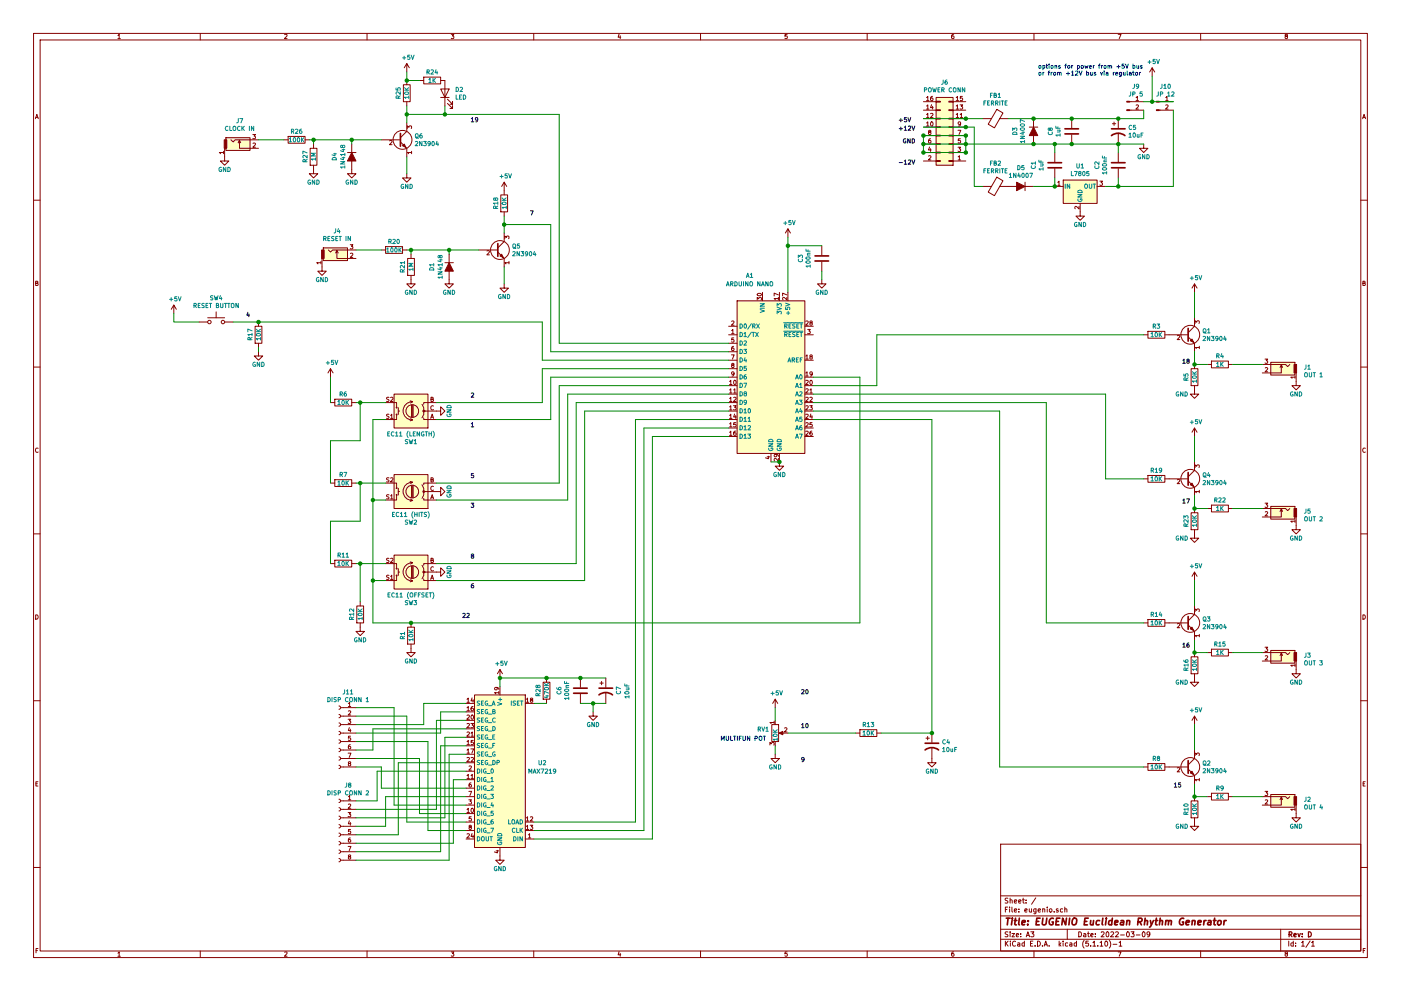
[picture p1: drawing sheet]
EESchema Schematic File Version 4
EELAYER 30 0
EELAYER END
$Descr A3 16535 11693
encoding utf-8
Sheet 1 1
Title "EUGENIO Euclidean Rhythm Generator"
Date "2022-03-09"
Rev "D"
Comp ""
Comment1 ""
Comment2 ""
Comment3 ""
Comment4 ""
$EndDescr
Connection ~ 11400 1700
Wire Wire Line
	11400 1600 11400 1700
Wire Wire Line
	11400 1700 11400 1800
Text Label 10600 1950 0    50   ~ 0
-12V
Text Label 10600 1550 0    50   ~ 0
+12V
Text Label 10650 1700 0    50   ~ 0
GND
$Comp
L power:GND #PWR037
U 1 1
P 13500 1700
F 0 "#PWR037" H 13500 1450 50  0001 C CNN
F 1 "GND" H 13500 1550 50  0000 C CNN
F 2 "" H 13500 1700 50  0001 C CNN
F 3 "" H 13500 1700 50  0001 C CNN
	1    13500 1700
	1    0    0    -1  
$EndComp
$Comp
L Device:CP1 C5
U 1 1
P 13200 1550
F 0 "C5" H 13315 1596 50  0000 L CNN
F 1 "10uF" H 13315 1505 50  0000 L CNN
F 2 "Capacitor_SMD:CP_Elec_5x4.5" H 13200 1550 50  0001 C CNN
F 3 "~" H 13200 1550 50  0001 C CNN
	1    13200 1550
	1    0    0    -1  
$EndComp
Connection ~ 13200 1400
Connection ~ 13200 1700
Wire Wire Line
	13200 1700 13500 1700
Wire Wire Line
	13200 1400 13500 1400
$Comp
L power:GND #PWR033
U 1 1
P 15300 6200
F 0 "#PWR033" H 15300 5950 50  0001 C CNN
F 1 "GND" H 15300 6050 50  0000 C CNN
F 2 "" H 15300 6200 50  0001 C CNN
F 3 "" H 15300 6200 50  0001 C CNN
	1    15300 6200
	1    0    0    -1  
$EndComp
Wire Wire Line
	14900 6000 14550 6000
$Comp
L power:GND #PWR034
U 1 1
P 14100 6300
F 0 "#PWR034" H 14100 6050 50  0001 C CNN
F 1 "GND" H 13950 6250 50  0000 C CNN
F 2 "" H 14100 6300 50  0001 C CNN
F 3 "" H 14100 6300 50  0001 C CNN
	1    14100 6300
	1    0    0    -1  
$EndComp
$Comp
L Transistor_BJT:2N3904 Q4
U 1 1
P 14000 5650
F 0 "Q4" H 14190 5696 50  0000 L CNN
F 1 "2N3904" H 14190 5605 50  0000 L CNN
F 2 "Package_TO_SOT_SMD:SOT-23" H 14200 5575 50  0001 L CIN
F 3 "https://www.onsemi.com/pub/Collateral/2N3903-D.PDF" H 14000 5650 50  0001 L CNN
	1    14000 5650
	1    0    0    -1  
$EndComp
$Comp
L MCU_Module:Arduino_Nano_v3.x A1
U 1 1
P 9100 4450
F 0 "A1" H 8850 5650 50  0000 C CNN
F 1 "ARDUINO NANO" H 8850 5550 50  0000 C CNN
F 2 "Module:Arduino_Nano" H 9100 4450 50  0001 C CIN
F 3 "http://www.mouser.com/pdfdocs/Gravitech_Arduino_Nano3_0.pdf" H 9100 4450 50  0001 C CNN
	1    9100 4450
	1    0    0    -1  
$EndComp
$Comp
L Device:R R19
U 1 1
P 13650 5650
F 0 "R19" V 13550 5650 50  0000 C CNN
F 1 "10K" V 13650 5650 50  0000 C CNN
F 2 "Resistor_SMD:R_0805_2012Metric" V 13580 5650 50  0001 C CNN
F 3 "~" H 13650 5650 50  0001 C CNN
	1    13650 5650
	0    1    1    0   
$EndComp
$Comp
L Device:R R23
U 1 1
P 14100 6150
F 0 "R23" V 14000 6150 50  0000 C CNN
F 1 "10K" V 14100 6150 50  0000 C CNN
F 2 "Resistor_SMD:R_0805_2012Metric" V 14030 6150 50  0001 C CNN
F 3 "~" H 14100 6150 50  0001 C CNN
	1    14100 6150
	1    0    0    -1  
$EndComp
$Comp
L Device:R R22
U 1 1
P 14400 6000
F 0 "R22" V 14300 6000 50  0000 C CNN
F 1 "1K" V 14400 6000 50  0000 C CNN
F 2 "Resistor_SMD:R_0805_2012Metric" V 14330 6000 50  0001 C CNN
F 3 "~" H 14400 6000 50  0001 C CNN
	1    14400 6000
	0    1    1    0   
$EndComp
Wire Wire Line
	14100 5850 14100 6000
Wire Wire Line
	14100 6000 14250 6000
Connection ~ 14100 6000
$Comp
L Device:D_ALT D4
U 1 1
P 4150 1850
F 0 "D4" H 4150 1650 50  0000 C CNN
F 1 "1N4148" H 4150 1750 50  0000 C CNN
F 2 "Diode_SMD:D_1206_3216Metric_Castellated" H 4150 1850 50  0001 C CNN
F 3 "~" H 4150 1850 50  0001 C CNN
	1    4150 1850
	0    1    1    0   
$EndComp
$Comp
L power:GND #PWR040
U 1 1
P 4150 2000
F 0 "#PWR040" H 4150 1750 50  0001 C CNN
F 1 "GND" H 4150 1850 50  0000 C CNN
F 2 "" H 4150 2000 50  0001 C CNN
F 3 "" H 4150 2000 50  0001 C CNN
	1    4150 2000
	1    0    0    -1  
$EndComp
Wire Wire Line
	4150 1650 4150 1700
$Comp
L Device:R R26
U 1 1
P 3500 1650
F 0 "R26" V 3400 1650 50  0000 C CNN
F 1 "100K" V 3500 1650 50  0000 C CNN
F 2 "Resistor_SMD:R_0805_2012Metric" V 3430 1650 50  0001 C CNN
F 3 "~" H 3500 1650 50  0001 C CNN
	1    3500 1650
	0    1    1    0   
$EndComp
Wire Wire Line
	3050 1650 3350 1650
Wire Wire Line
	3650 1650 3700 1650
$Comp
L power:+5V #PWR028
U 1 1
P 14100 5150
F 0 "#PWR028" H 14100 5000 50  0001 C CNN
F 1 "+5V" H 14115 5323 50  0000 C CNN
F 2 "" H 14100 5150 50  0001 C CNN
F 3 "" H 14100 5150 50  0001 C CNN
	1    14100 5150
	1    0    0    -1  
$EndComp
Wire Wire Line
	14100 5150 14100 5450
$Comp
L Switch:SW_Push SW4
U 1 1
P 2550 3800
F 0 "SW4" H 2550 4085 50  0000 C CNN
F 1 "RESET BUTTON" H 2550 3994 50  0000 C CNN
F 2 "Button_Switch_THT:SW_PUSH_6mm" H 2550 4000 50  0001 C CNN
F 3 "~" H 2550 4000 50  0001 C CNN
	1    2550 3800
	1    0    0    -1  
$EndComp
$Comp
L power:GND #PWR026
U 1 1
P 3050 4150
F 0 "#PWR026" H 3050 3900 50  0001 C CNN
F 1 "GND" H 3050 4000 50  0000 C CNN
F 2 "" H 3050 4150 50  0001 C CNN
F 3 "" H 3050 4150 50  0001 C CNN
	1    3050 4150
	1    0    0    -1  
$EndComp
$Comp
L power:+5V #PWR023
U 1 1
P 2050 3700
F 0 "#PWR023" H 2050 3550 50  0001 C CNN
F 1 "+5V" H 2065 3873 50  0000 C CNN
F 2 "" H 2050 3700 50  0001 C CNN
F 3 "" H 2050 3700 50  0001 C CNN
	1    2050 3700
	1    0    0    -1  
$EndComp
Wire Wire Line
	2050 3700 2050 3800
Wire Wire Line
	2050 3800 2350 3800
$Comp
L Device:R R17
U 1 1
P 3050 3950
F 0 "R17" V 2950 3950 50  0000 C CNN
F 1 "10K" V 3050 3950 50  0000 C CNN
F 2 "Resistor_SMD:R_0805_2012Metric" V 2980 3950 50  0001 C CNN
F 3 "~" H 3050 3950 50  0001 C CNN
	1    3050 3950
	1    0    0    -1  
$EndComp
Wire Wire Line
	3050 4100 3050 4150
$Comp
L Device:D_ALT D3
U 1 1
P 12200 1550
F 0 "D3" H 12200 1334 50  0000 C CNN
F 1 "1N4007" H 12200 1425 50  0000 C CNN
F 2 "Diode_SMD:D_1206_3216Metric_Castellated" H 12200 1550 50  0001 C CNN
F 3 "~" H 12200 1550 50  0001 C CNN
	1    12200 1550
	0    1    1    0   
$EndComp
Text Label 10600 1450 0    50   ~ 0
+5V
$Comp
L Device:C C3
U 1 1
P 9700 3050
F 0 "C3" V 9448 3050 50  0000 C CNN
F 1 "100nF" V 9539 3050 50  0000 C CNN
F 2 "Capacitor_SMD:C_0805_2012Metric" H 9738 2900 50  0001 C CNN
F 3 "~" H 9700 3050 50  0001 C CNN
	1    9700 3050
	1    0    0    -1  
$EndComp
Wire Wire Line
	9300 2900 9700 2900
$Comp
L power:+5V #PWR036
U 1 1
P 13600 900
F 0 "#PWR036" H 13600 750 50  0001 C CNN
F 1 "+5V" H 13615 1073 50  0000 C CNN
F 2 "" H 13600 900 50  0001 C CNN
F 3 "" H 13600 900 50  0001 C CNN
	1    13600 900 
	1    0    0    -1  
$EndComp
Wire Wire Line
	14900 7700 14550 7700
$Comp
L power:GND #PWR025
U 1 1
P 14100 8000
F 0 "#PWR025" H 14100 7750 50  0001 C CNN
F 1 "GND" H 13950 7950 50  0000 C CNN
F 2 "" H 14100 8000 50  0001 C CNN
F 3 "" H 14100 8000 50  0001 C CNN
	1    14100 8000
	1    0    0    -1  
$EndComp
$Comp
L Transistor_BJT:2N3904 Q3
U 1 1
P 14000 7350
F 0 "Q3" H 14190 7396 50  0000 L CNN
F 1 "2N3904" H 14190 7305 50  0000 L CNN
F 2 "Package_TO_SOT_SMD:SOT-23" H 14200 7275 50  0001 L CIN
F 3 "https://www.onsemi.com/pub/Collateral/2N3903-D.PDF" H 14000 7350 50  0001 L CNN
	1    14000 7350
	1    0    0    -1  
$EndComp
$Comp
L Device:R R14
U 1 1
P 13650 7350
F 0 "R14" V 13550 7350 50  0000 C CNN
F 1 "10K" V 13650 7350 50  0000 C CNN
F 2 "Resistor_SMD:R_0805_2012Metric" V 13580 7350 50  0001 C CNN
F 3 "~" H 13650 7350 50  0001 C CNN
	1    13650 7350
	0    1    1    0   
$EndComp
$Comp
L Device:R R16
U 1 1
P 14100 7850
F 0 "R16" V 14000 7850 50  0000 C CNN
F 1 "10K" V 14100 7850 50  0000 C CNN
F 2 "Resistor_SMD:R_0805_2012Metric" V 14030 7850 50  0001 C CNN
F 3 "~" H 14100 7850 50  0001 C CNN
	1    14100 7850
	1    0    0    -1  
$EndComp
$Comp
L Device:R R15
U 1 1
P 14400 7700
F 0 "R15" V 14300 7700 50  0000 C CNN
F 1 "1K" V 14400 7700 50  0000 C CNN
F 2 "Resistor_SMD:R_0805_2012Metric" V 14330 7700 50  0001 C CNN
F 3 "~" H 14400 7700 50  0001 C CNN
	1    14400 7700
	0    1    1    0   
$EndComp
Wire Wire Line
	14100 7550 14100 7700
Wire Wire Line
	14100 7700 14250 7700
Connection ~ 14100 7700
$Comp
L power:+5V #PWR019
U 1 1
P 14100 6850
F 0 "#PWR019" H 14100 6700 50  0001 C CNN
F 1 "+5V" H 14115 7023 50  0000 C CNN
F 2 "" H 14100 6850 50  0001 C CNN
F 3 "" H 14100 6850 50  0001 C CNN
	1    14100 6850
	1    0    0    -1  
$EndComp
Wire Wire Line
	14100 6850 14100 7150
Wire Wire Line
	14900 9400 14550 9400
$Comp
L power:GND #PWR016
U 1 1
P 14100 9700
F 0 "#PWR016" H 14100 9450 50  0001 C CNN
F 1 "GND" H 13950 9650 50  0000 C CNN
F 2 "" H 14100 9700 50  0001 C CNN
F 3 "" H 14100 9700 50  0001 C CNN
	1    14100 9700
	1    0    0    -1  
$EndComp
$Comp
L Transistor_BJT:2N3904 Q2
U 1 1
P 14000 9050
F 0 "Q2" H 14190 9096 50  0000 L CNN
F 1 "2N3904" H 14190 9005 50  0000 L CNN
F 2 "Package_TO_SOT_SMD:SOT-23" H 14200 8975 50  0001 L CIN
F 3 "https://www.onsemi.com/pub/Collateral/2N3903-D.PDF" H 14000 9050 50  0001 L CNN
	1    14000 9050
	1    0    0    -1  
$EndComp
$Comp
L Device:R R8
U 1 1
P 13650 9050
F 0 "R8" V 13550 9050 50  0000 C CNN
F 1 "10K" V 13650 9050 50  0000 C CNN
F 2 "Resistor_SMD:R_0805_2012Metric" V 13580 9050 50  0001 C CNN
F 3 "~" H 13650 9050 50  0001 C CNN
	1    13650 9050
	0    1    1    0   
$EndComp
$Comp
L Device:R R10
U 1 1
P 14100 9550
F 0 "R10" V 14000 9550 50  0000 C CNN
F 1 "10K" V 14100 9550 50  0000 C CNN
F 2 "Resistor_SMD:R_0805_2012Metric" V 14030 9550 50  0001 C CNN
F 3 "~" H 14100 9550 50  0001 C CNN
	1    14100 9550
	1    0    0    -1  
$EndComp
$Comp
L Device:R R9
U 1 1
P 14400 9400
F 0 "R9" V 14300 9400 50  0000 C CNN
F 1 "1K" V 14400 9400 50  0000 C CNN
F 2 "Resistor_SMD:R_0805_2012Metric" V 14330 9400 50  0001 C CNN
F 3 "~" H 14400 9400 50  0001 C CNN
	1    14400 9400
	0    1    1    0   
$EndComp
Wire Wire Line
	14100 9250 14100 9400
Wire Wire Line
	14100 9400 14250 9400
Connection ~ 14100 9400
$Comp
L power:+5V #PWR013
U 1 1
P 14100 8550
F 0 "#PWR013" H 14100 8400 50  0001 C CNN
F 1 "+5V" H 14115 8723 50  0000 C CNN
F 2 "" H 14100 8550 50  0001 C CNN
F 3 "" H 14100 8550 50  0001 C CNN
	1    14100 8550
	1    0    0    -1  
$EndComp
Wire Wire Line
	14100 8550 14100 8850
Wire Wire Line
	14900 4300 14550 4300
$Comp
L power:GND #PWR010
U 1 1
P 14100 4600
F 0 "#PWR010" H 14100 4350 50  0001 C CNN
F 1 "GND" H 13950 4550 50  0000 C CNN
F 2 "" H 14100 4600 50  0001 C CNN
F 3 "" H 14100 4600 50  0001 C CNN
	1    14100 4600
	1    0    0    -1  
$EndComp
$Comp
L Transistor_BJT:2N3904 Q1
U 1 1
P 14000 3950
F 0 "Q1" H 14190 3996 50  0000 L CNN
F 1 "2N3904" H 14190 3905 50  0000 L CNN
F 2 "Package_TO_SOT_SMD:SOT-23" H 14200 3875 50  0001 L CIN
F 3 "https://www.onsemi.com/pub/Collateral/2N3903-D.PDF" H 14000 3950 50  0001 L CNN
	1    14000 3950
	1    0    0    -1  
$EndComp
$Comp
L Device:R R3
U 1 1
P 13650 3950
F 0 "R3" V 13550 3950 50  0000 C CNN
F 1 "10K" V 13650 3950 50  0000 C CNN
F 2 "Resistor_SMD:R_0805_2012Metric" V 13580 3950 50  0001 C CNN
F 3 "~" H 13650 3950 50  0001 C CNN
	1    13650 3950
	0    1    1    0   
$EndComp
$Comp
L Device:R R5
U 1 1
P 14100 4450
F 0 "R5" V 14000 4450 50  0000 C CNN
F 1 "10K" V 14100 4450 50  0000 C CNN
F 2 "Resistor_SMD:R_0805_2012Metric" V 14030 4450 50  0001 C CNN
F 3 "~" H 14100 4450 50  0001 C CNN
	1    14100 4450
	1    0    0    -1  
$EndComp
$Comp
L Device:R R4
U 1 1
P 14400 4300
F 0 "R4" V 14300 4300 50  0000 C CNN
F 1 "1K" V 14400 4300 50  0000 C CNN
F 2 "Resistor_SMD:R_0805_2012Metric" V 14330 4300 50  0001 C CNN
F 3 "~" H 14400 4300 50  0001 C CNN
	1    14400 4300
	0    1    1    0   
$EndComp
Wire Wire Line
	14100 4150 14100 4300
Wire Wire Line
	14100 4300 14250 4300
Connection ~ 14100 4300
$Comp
L power:+5V #PWR06
U 1 1
P 14100 3450
F 0 "#PWR06" H 14100 3300 50  0001 C CNN
F 1 "+5V" H 14115 3623 50  0000 C CNN
F 2 "" H 14100 3450 50  0001 C CNN
F 3 "" H 14100 3450 50  0001 C CNN
	1    14100 3450
	1    0    0    -1  
$EndComp
Wire Wire Line
	14100 3450 14100 3750
$Comp
L power:GND #PWR01
U 1 1
P 4850 7650
F 0 "#PWR01" H 4850 7400 50  0001 C CNN
F 1 "GND" H 4850 7500 50  0000 C CNN
F 2 "" H 4850 7650 50  0001 C CNN
F 3 "" H 4850 7650 50  0001 C CNN
	1    4850 7650
	1    0    0    -1  
$EndComp
$Comp
L Transistor_BJT:2N3904 Q6
U 1 1
P 4700 1650
F 0 "Q6" H 4890 1696 50  0000 L CNN
F 1 "2N3904" H 4890 1605 50  0000 L CNN
F 2 "Package_TO_SOT_SMD:SOT-23" H 4900 1575 50  0001 L CIN
F 3 "https://www.onsemi.com/pub/Collateral/2N3903-D.PDF" H 4700 1650 50  0001 L CNN
	1    4700 1650
	1    0    0    -1  
$EndComp
$Comp
L Device:R R25
U 1 1
P 4800 1100
F 0 "R25" V 4700 1100 50  0000 C CNN
F 1 "10K" V 4800 1100 50  0000 C CNN
F 2 "Resistor_SMD:R_0805_2012Metric" V 4730 1100 50  0001 C CNN
F 3 "~" H 4800 1100 50  0001 C CNN
	1    4800 1100
	1    0    0    -1  
$EndComp
$Comp
L Device:R R24
U 1 1
P 5100 950
F 0 "R24" V 5000 950 50  0000 C CNN
F 1 "1K" V 5100 950 50  0000 C CNN
F 2 "Resistor_SMD:R_0805_2012Metric" V 5030 950 50  0001 C CNN
F 3 "~" H 5100 950 50  0001 C CNN
	1    5100 950 
	0    1    1    0   
$EndComp
Wire Wire Line
	4800 950  4950 950 
$Comp
L power:+5V #PWR04
U 1 1
P 9300 2800
F 0 "#PWR04" H 9300 2650 50  0001 C CNN
F 1 "+5V" H 9315 2973 50  0000 C CNN
F 2 "" H 9300 2800 50  0001 C CNN
F 3 "" H 9300 2800 50  0001 C CNN
	1    9300 2800
	1    0    0    -1  
$EndComp
Wire Wire Line
	4800 850  4800 950 
$Comp
L power:+5V #PWR027
U 1 1
P 5950 2250
F 0 "#PWR027" H 5950 2100 50  0001 C CNN
F 1 "+5V" H 5965 2423 50  0000 C CNN
F 2 "" H 5950 2250 50  0001 C CNN
F 3 "" H 5950 2250 50  0001 C CNN
	1    5950 2250
	1    0    0    -1  
$EndComp
Wire Wire Line
	4800 1250 4800 1350
Connection ~ 4800 950 
Wire Wire Line
	4800 1350 5250 1350
Wire Wire Line
	5250 1250 5250 1350
Connection ~ 4800 1350
Wire Wire Line
	4800 1350 4800 1450
$Comp
L power:GND #PWR041
U 1 1
P 4800 2050
F 0 "#PWR041" H 4800 1800 50  0001 C CNN
F 1 "GND" H 4800 1900 50  0000 C CNN
F 2 "" H 4800 2050 50  0001 C CNN
F 3 "" H 4800 2050 50  0001 C CNN
	1    4800 2050
	1    0    0    -1  
$EndComp
Wire Wire Line
	4800 1850 4800 2050
$Comp
L power:GND #PWR039
U 1 1
P 3700 2000
F 0 "#PWR039" H 3700 1750 50  0001 C CNN
F 1 "GND" H 3700 1850 50  0000 C CNN
F 2 "" H 3700 2000 50  0001 C CNN
F 3 "" H 3700 2000 50  0001 C CNN
	1    3700 2000
	1    0    0    -1  
$EndComp
$Comp
L Device:R R27
U 1 1
P 3700 1850
F 0 "R27" V 3600 1850 50  0000 C CNN
F 1 "1M" V 3700 1850 50  0000 C CNN
F 2 "Resistor_SMD:R_0805_2012Metric" V 3630 1850 50  0001 C CNN
F 3 "~" H 3700 1850 50  0001 C CNN
	1    3700 1850
	1    0    0    -1  
$EndComp
Wire Wire Line
	3700 1700 3700 1650
Connection ~ 3700 1650
Wire Wire Line
	3700 1650 4150 1650
Connection ~ 4150 1650
$Comp
L Device:D_ALT D1
U 1 1
P 5300 3150
F 0 "D1" H 5300 2950 50  0000 C CNN
F 1 "1N4148" H 5300 3050 50  0000 C CNN
F 2 "Diode_SMD:D_1206_3216Metric_Castellated" H 5300 3150 50  0001 C CNN
F 3 "~" H 5300 3150 50  0001 C CNN
	1    5300 3150
	0    1    1    0   
$EndComp
$Comp
L power:GND #PWR031
U 1 1
P 5300 3300
F 0 "#PWR031" H 5300 3050 50  0001 C CNN
F 1 "GND" H 5300 3150 50  0000 C CNN
F 2 "" H 5300 3300 50  0001 C CNN
F 3 "" H 5300 3300 50  0001 C CNN
	1    5300 3300
	1    0    0    -1  
$EndComp
Wire Wire Line
	5300 2950 5300 3000
$Comp
L Device:R R20
U 1 1
P 4650 2950
F 0 "R20" V 4550 2950 50  0000 C CNN
F 1 "100K" V 4650 2950 50  0000 C CNN
F 2 "Resistor_SMD:R_0805_2012Metric" V 4580 2950 50  0001 C CNN
F 3 "~" H 4650 2950 50  0001 C CNN
	1    4650 2950
	0    1    1    0   
$EndComp
Wire Wire Line
	4200 2950 4500 2950
Wire Wire Line
	4800 2950 4850 2950
$Comp
L Transistor_BJT:2N3904 Q5
U 1 1
P 5850 2950
F 0 "Q5" H 6040 2996 50  0000 L CNN
F 1 "2N3904" H 6040 2905 50  0000 L CNN
F 2 "Package_TO_SOT_SMD:SOT-23" H 6050 2875 50  0001 L CIN
F 3 "https://www.onsemi.com/pub/Collateral/2N3903-D.PDF" H 5850 2950 50  0001 L CNN
	1    5850 2950
	1    0    0    -1  
$EndComp
$Comp
L Device:R R18
U 1 1
P 5950 2400
F 0 "R18" V 5850 2400 50  0000 C CNN
F 1 "10K" V 5950 2400 50  0000 C CNN
F 2 "Resistor_SMD:R_0805_2012Metric" V 5880 2400 50  0001 C CNN
F 3 "~" H 5950 2400 50  0001 C CNN
	1    5950 2400
	1    0    0    -1  
$EndComp
Wire Wire Line
	5950 2550 5950 2650
Connection ~ 5950 2650
Wire Wire Line
	5950 2650 5950 2750
$Comp
L power:GND #PWR032
U 1 1
P 5950 3350
F 0 "#PWR032" H 5950 3100 50  0001 C CNN
F 1 "GND" H 5950 3200 50  0000 C CNN
F 2 "" H 5950 3350 50  0001 C CNN
F 3 "" H 5950 3350 50  0001 C CNN
	1    5950 3350
	1    0    0    -1  
$EndComp
Wire Wire Line
	5950 3150 5950 3350
$Comp
L power:GND #PWR030
U 1 1
P 4850 3300
F 0 "#PWR030" H 4850 3050 50  0001 C CNN
F 1 "GND" H 4850 3150 50  0000 C CNN
F 2 "" H 4850 3300 50  0001 C CNN
F 3 "" H 4850 3300 50  0001 C CNN
	1    4850 3300
	1    0    0    -1  
$EndComp
$Comp
L Device:R R21
U 1 1
P 4850 3150
F 0 "R21" V 4750 3150 50  0000 C CNN
F 1 "1M" V 4850 3150 50  0000 C CNN
F 2 "Resistor_SMD:R_0805_2012Metric" V 4780 3150 50  0001 C CNN
F 3 "~" H 4850 3150 50  0001 C CNN
	1    4850 3150
	1    0    0    -1  
$EndComp
Wire Wire Line
	4850 3000 4850 2950
Connection ~ 4850 2950
Wire Wire Line
	4850 2950 5300 2950
Connection ~ 5300 2950
Wire Wire Line
	4150 1650 4500 1650
Wire Wire Line
	5300 2950 5650 2950
Wire Wire Line
	9300 2800 9300 2900
$Comp
L power:GND #PWR012
U 1 1
P 9200 5450
F 0 "#PWR012" H 9200 5200 50  0001 C CNN
F 1 "GND" H 9200 5300 50  0000 C CNN
F 2 "" H 9200 5450 50  0001 C CNN
F 3 "" H 9200 5450 50  0001 C CNN
	1    9200 5450
	1    0    0    -1  
$EndComp
Wire Wire Line
	9100 5450 9200 5450
$Comp
L power:+5V #PWR035
U 1 1
P 4800 850
F 0 "#PWR035" H 4800 700 50  0001 C CNN
F 1 "+5V" H 4815 1023 50  0000 C CNN
F 2 "" H 4800 850 50  0001 C CNN
F 3 "" H 4800 850 50  0001 C CNN
	1    4800 850 
	1    0    0    -1  
$EndComp
Wire Wire Line
	2750 3800 3050 3800
Text Label 2900 3750 0    50   ~ 0
4
Text Label 6250 2550 0    50   ~ 0
7
Text Label 5550 1450 0    50   ~ 0
19
Text Label 13950 4300 0    50   ~ 0
18
Text Label 13850 9300 0    50   ~ 0
15
Text Label 13950 7650 0    50   ~ 0
16
Text Label 13950 5950 0    50   ~ 0
17
Text Label 5450 7300 0    50   ~ 0
22
Connection ~ 4850 7350
$Comp
L Device:R R1
U 1 1
P 4850 7500
F 0 "R1" V 4750 7500 50  0000 C CNN
F 1 "10K" V 4850 7500 50  0000 C CNN
F 2 "Resistor_SMD:R_0805_2012Metric" V 4780 7500 50  0001 C CNN
F 3 "~" H 4850 7500 50  0001 C CNN
	1    4850 7500
	1    0    0    -1  
$EndComp
Wire Wire Line
	6400 4350 8600 4350
Wire Wire Line
	6500 4450 8600 4450
Wire Wire Line
	6600 4550 8600 4550
Wire Wire Line
	6700 4650 8600 4650
Wire Wire Line
	6800 4750 8600 4750
Wire Wire Line
	6900 4850 8600 4850
Wire Wire Line
	4400 7350 4850 7350
Wire Wire Line
	5150 6850 6900 6850
Wire Wire Line
	5150 6650 6800 6650
Wire Wire Line
	5150 5900 6700 5900
Wire Wire Line
	5150 5700 6600 5700
Wire Wire Line
	5150 4950 6500 4950
Wire Wire Line
	5150 4750 6400 4750
Text Label 5550 6600 0    50   ~ 0
8
Text Label 5550 6950 0    50   ~ 0
6
Text Label 5550 6000 0    50   ~ 0
3
Text Label 5550 5650 0    50   ~ 0
5
Text Label 5550 4700 0    50   ~ 0
2
Text Label 5550 5050 0    50   ~ 0
1
$Comp
L power:GND #PWR017
U 1 1
P 5150 6750
F 0 "#PWR017" H 5150 6500 50  0001 C CNN
F 1 "GND" H 5150 6600 50  0000 C CNN
F 2 "" H 5150 6750 50  0001 C CNN
F 3 "" H 5150 6750 50  0001 C CNN
	1    5150 6750
	0    -1   -1   0   
$EndComp
$Comp
L power:GND #PWR014
U 1 1
P 5150 5800
F 0 "#PWR014" H 5150 5550 50  0001 C CNN
F 1 "GND" H 5150 5650 50  0000 C CNN
F 2 "" H 5150 5800 50  0001 C CNN
F 3 "" H 5150 5800 50  0001 C CNN
	1    5150 5800
	0    -1   -1   0   
$EndComp
$Comp
L power:GND #PWR011
U 1 1
P 5150 4850
F 0 "#PWR011" H 5150 4600 50  0001 C CNN
F 1 "GND" H 5150 4700 50  0000 C CNN
F 2 "" H 5150 4850 50  0001 C CNN
F 3 "" H 5150 4850 50  0001 C CNN
	1    5150 4850
	0    -1   -1   0   
$EndComp
Wire Wire Line
	4400 5900 4400 4950
Connection ~ 4400 5900
Wire Wire Line
	4550 5900 4400 5900
Wire Wire Line
	4550 4950 4400 4950
Wire Wire Line
	4400 6850 4400 5900
Wire Wire Line
	4550 6850 4400 6850
Wire Wire Line
	4250 6650 4550 6650
Connection ~ 4250 6650
Wire Wire Line
	4250 7100 4250 6650
Wire Wire Line
	4250 5700 4550 5700
Connection ~ 4250 5700
Wire Wire Line
	4250 6150 4250 5700
Wire Wire Line
	3900 6150 4250 6150
Wire Wire Line
	3900 6650 3900 6150
Wire Wire Line
	4250 4750 4550 4750
Connection ~ 4250 4750
Wire Wire Line
	4250 5200 4250 4750
Wire Wire Line
	3900 5200 4250 5200
Wire Wire Line
	3900 5700 3900 5200
Wire Wire Line
	4200 6650 4250 6650
Wire Wire Line
	4200 5700 4250 5700
Wire Wire Line
	4200 4750 4250 4750
Wire Wire Line
	3900 4450 3900 4750
$Comp
L power:+5V #PWR07
U 1 1
P 3900 4450
F 0 "#PWR07" H 3900 4300 50  0001 C CNN
F 1 "+5V" H 3915 4623 50  0000 C CNN
F 2 "" H 3900 4450 50  0001 C CNN
F 3 "" H 3900 4450 50  0001 C CNN
	1    3900 4450
	1    0    0    -1  
$EndComp
$Comp
L power:GND #PWR020
U 1 1
P 4250 7400
F 0 "#PWR020" H 4250 7150 50  0001 C CNN
F 1 "GND" H 4250 7250 50  0000 C CNN
F 2 "" H 4250 7400 50  0001 C CNN
F 3 "" H 4250 7400 50  0001 C CNN
	1    4250 7400
	1    0    0    -1  
$EndComp
$Comp
L Device:R R12
U 1 1
P 4250 7250
F 0 "R12" V 4150 7250 50  0000 C CNN
F 1 "10K" V 4250 7250 50  0000 C CNN
F 2 "Resistor_SMD:R_0805_2012Metric" V 4180 7250 50  0001 C CNN
F 3 "~" H 4250 7250 50  0001 C CNN
	1    4250 7250
	1    0    0    -1  
$EndComp
$Comp
L Device:R R6
U 1 1
P 4050 4750
F 0 "R6" V 3950 4750 50  0000 C CNN
F 1 "10K" V 4050 4750 50  0000 C CNN
F 2 "Resistor_SMD:R_0805_2012Metric" V 3980 4750 50  0001 C CNN
F 3 "~" H 4050 4750 50  0001 C CNN
	1    4050 4750
	0    1    1    0   
$EndComp
$Comp
L Device:R R7
U 1 1
P 4050 5700
F 0 "R7" V 3950 5700 50  0000 C CNN
F 1 "10K" V 4050 5700 50  0000 C CNN
F 2 "Resistor_SMD:R_0805_2012Metric" V 3980 5700 50  0001 C CNN
F 3 "~" H 4050 5700 50  0001 C CNN
	1    4050 5700
	0    1    1    0   
$EndComp
$Comp
L Device:R R11
U 1 1
P 4050 6650
F 0 "R11" V 3950 6650 50  0000 C CNN
F 1 "10K" V 4050 6650 50  0000 C CNN
F 2 "Resistor_SMD:R_0805_2012Metric" V 3980 6650 50  0001 C CNN
F 3 "~" H 4050 6650 50  0001 C CNN
	1    4050 6650
	0    1    1    0   
$EndComp
$Comp
L Device:Rotary_Encoder_Switch SW3
U 1 1
P 4850 6750
F 0 "SW3" H 4850 7117 50  0000 C CNN
F 1 "EC11 (OFFSET)" H 4850 7026 50  0000 C CNN
F 2 "Rotary_Encoder:RotaryEncoder_Alps_EC11E-Switch_Vertical_H20mm" H 4700 6910 50  0001 C CNN
F 3 "~" H 4850 7010 50  0001 C CNN
	1    4850 6750
	-1   0    0    1   
$EndComp
$Comp
L Device:Rotary_Encoder_Switch SW2
U 1 1
P 4850 5800
F 0 "SW2" H 4850 6167 50  0000 C CNN
F 1 "EC11 (HITS)" H 4850 6076 50  0000 C CNN
F 2 "Rotary_Encoder:RotaryEncoder_Alps_EC11E-Switch_Vertical_H20mm" H 4700 5960 50  0001 C CNN
F 3 "~" H 4850 6060 50  0001 C CNN
	1    4850 5800
	-1   0    0    1   
$EndComp
$Comp
L Device:Rotary_Encoder_Switch SW1
U 1 1
P 4850 4850
F 0 "SW1" H 4850 5217 50  0000 C CNN
F 1 "EC11 (LENGTH)" H 4850 5126 50  0000 C CNN
F 2 "Rotary_Encoder:RotaryEncoder_Alps_EC11E-Switch_Vertical_H20mm" H 4700 5010 50  0001 C CNN
F 3 "~" H 4850 5110 50  0001 C CNN
	1    4850 4850
	-1   0    0    1   
$EndComp
Wire Wire Line
	6400 4750 6400 4350
Wire Wire Line
	6500 4950 6500 4450
Wire Wire Line
	6600 5700 6600 4550
Wire Wire Line
	6700 5900 6700 4650
Wire Wire Line
	6800 6650 6800 4750
Wire Wire Line
	6900 6850 6900 4850
$Comp
L power:GND #PWR022
U 1 1
P 11000 8950
F 0 "#PWR022" H 11000 8700 50  0001 C CNN
F 1 "GND" H 11000 8800 50  0000 C CNN
F 2 "" H 11000 8950 50  0001 C CNN
F 3 "" H 11000 8950 50  0001 C CNN
	1    11000 8950
	1    0    0    -1  
$EndComp
Wire Wire Line
	10400 8650 11000 8650
Wire Wire Line
	9300 8650 10100 8650
$Comp
L Device:R R13
U 1 1
P 10250 8650
F 0 "R13" V 10150 8650 50  0000 C CNN
F 1 "10K" V 10250 8650 50  0000 C CNN
F 2 "Resistor_SMD:R_0805_2012Metric" V 10180 8650 50  0001 C CNN
F 3 "~" H 10250 8650 50  0001 C CNN
	1    10250 8650
	0    1    1    0   
$EndComp
Text Label 9450 8600 0    50   ~ 0
10
Text Label 9450 8200 0    50   ~ 0
20
Text Label 9450 9000 0    50   ~ 0
9
Wire Wire Line
	9150 8500 9150 8350
Wire Wire Line
	9150 8800 9150 8900
$Comp
L power:GND #PWR021
U 1 1
P 9150 8900
F 0 "#PWR021" H 9150 8650 50  0001 C CNN
F 1 "GND" H 9150 8750 50  0000 C CNN
F 2 "" H 9150 8900 50  0001 C CNN
F 3 "" H 9150 8900 50  0001 C CNN
	1    9150 8900
	1    0    0    -1  
$EndComp
$Comp
L power:+5V #PWR018
U 1 1
P 9150 8350
F 0 "#PWR018" H 9150 8200 50  0001 C CNN
F 1 "+5V" H 9165 8523 50  0000 C CNN
F 2 "" H 9150 8350 50  0001 C CNN
F 3 "" H 9150 8350 50  0001 C CNN
	1    9150 8350
	1    0    0    -1  
$EndComp
$Comp
L Device:R_POT RV1
U 1 1
P 9150 8650
F 0 "RV1" H 9081 8696 50  0000 R CNN
F 1 "10K" V 9150 8700 50  0000 R CNN
F 2 "Potentiometer_THT:Potentiometer_Alpha_RD901F-40-00D_Single_Vertical" H 9150 8650 50  0001 C CNN
F 3 "~" H 9150 8650 50  0001 C CNN
	1    9150 8650
	1    0    0    -1  
$EndComp
$Comp
L Device:LED D2
U 1 1
P 5250 1100
F 0 "D2" V 5289 982 50  0000 R CNN
F 1 "LED" V 5198 982 50  0000 R CNN
F 2 "LED_THT:LED_D3.0mm" H 5250 1100 50  0001 C CNN
F 3 "~" H 5250 1100 50  0001 C CNN
	1    5250 1100
	0    -1   -1   0   
$EndComp
Connection ~ 3050 3800
$Comp
L Device:Ferrite_Bead FB1
U 1 1
P 11750 1400
F 0 "FB1" V 11476 1400 50  0000 C CNN
F 1 "FERRITE" V 11567 1400 50  0000 C CNN
F 2 "Inductor_SMD:L_0603_1608Metric" V 11680 1400 50  0001 C CNN
F 3 "~" H 11750 1400 50  0001 C CNN
	1    11750 1400
	0    1    1    0   
$EndComp
Connection ~ 9300 2900
Wire Wire Line
	9300 2900 9300 3450
$Comp
L power:GND #PWR05
U 1 1
P 9700 3300
F 0 "#PWR05" H 9700 3050 50  0001 C CNN
F 1 "GND" H 9700 3150 50  0000 C CNN
F 2 "" H 9700 3300 50  0001 C CNN
F 3 "" H 9700 3300 50  0001 C CNN
	1    9700 3300
	1    0    0    -1  
$EndComp
Wire Wire Line
	9700 3200 9700 3300
Text Notes 8500 8750 0    50   ~ 0
MULTIFUN POT
$Comp
L Akiyuki_Connector:THONKICONN J4
U 1 1
P 4000 3050
F 0 "J4" H 3978 3375 50  0000 C CNN
F 1 "RESET IN" H 3978 3284 50  0000 C CNN
F 2 "Kicad_Akiyuki_Footprint:THONKICONN" H 4250 3150 50  0001 C CNN
F 3 "~" H 4250 3150 50  0001 C CNN
	1    4000 3050
	1    0    0    -1  
$EndComp
$Comp
L Akiyuki_Connector:THONKICONN J7
U 1 1
P 2850 1750
F 0 "J7" H 2828 2075 50  0000 C CNN
F 1 "CLOCK IN" H 2828 1984 50  0000 C CNN
F 2 "Kicad_Akiyuki_Footprint:THONKICONN" H 3100 1850 50  0001 C CNN
F 3 "~" H 3100 1850 50  0001 C CNN
	1    2850 1750
	1    0    0    -1  
$EndComp
$Comp
L power:GND #PWR029
U 1 1
P 3800 3150
F 0 "#PWR029" H 3800 2900 50  0001 C CNN
F 1 "GND" H 3800 3000 50  0000 C CNN
F 2 "" H 3800 3150 50  0001 C CNN
F 3 "" H 3800 3150 50  0001 C CNN
	1    3800 3150
	1    0    0    -1  
$EndComp
$Comp
L power:GND #PWR038
U 1 1
P 2650 1850
F 0 "#PWR038" H 2650 1600 50  0001 C CNN
F 1 "GND" H 2650 1700 50  0000 C CNN
F 2 "" H 2650 1850 50  0001 C CNN
F 3 "" H 2650 1850 50  0001 C CNN
	1    2650 1850
	1    0    0    -1  
$EndComp
Connection ~ 9200 5450
$Comp
L Akiyuki_Connector:THONKICONN J5
U 1 1
P 15100 6100
F 0 "J5" H 14812 6168 50  0000 R CNN
F 1 "OUT 2" H 14812 6077 50  0000 R CNN
F 2 "Kicad_Akiyuki_Footprint:THONKICONN" H 15350 6200 50  0001 C CNN
F 3 "~" H 15350 6200 50  0001 C CNN
	1    15100 6100
	-1   0    0    -1  
$EndComp
$Comp
L power:GND #PWR024
U 1 1
P 15300 7900
F 0 "#PWR024" H 15300 7650 50  0001 C CNN
F 1 "GND" H 15300 7750 50  0000 C CNN
F 2 "" H 15300 7900 50  0001 C CNN
F 3 "" H 15300 7900 50  0001 C CNN
	1    15300 7900
	1    0    0    -1  
$EndComp
$Comp
L Akiyuki_Connector:THONKICONN J3
U 1 1
P 15100 7800
F 0 "J3" H 14812 7868 50  0000 R CNN
F 1 "OUT 3" H 14812 7777 50  0000 R CNN
F 2 "Kicad_Akiyuki_Footprint:THONKICONN" H 15350 7900 50  0001 C CNN
F 3 "~" H 15350 7900 50  0001 C CNN
	1    15100 7800
	-1   0    0    -1  
$EndComp
$Comp
L power:GND #PWR015
U 1 1
P 15300 9600
F 0 "#PWR015" H 15300 9350 50  0001 C CNN
F 1 "GND" H 15300 9450 50  0000 C CNN
F 2 "" H 15300 9600 50  0001 C CNN
F 3 "" H 15300 9600 50  0001 C CNN
	1    15300 9600
	1    0    0    -1  
$EndComp
$Comp
L Akiyuki_Connector:THONKICONN J2
U 1 1
P 15100 9500
F 0 "J2" H 14812 9568 50  0000 R CNN
F 1 "OUT 4" H 14812 9477 50  0000 R CNN
F 2 "Kicad_Akiyuki_Footprint:THONKICONN" H 15350 9600 50  0001 C CNN
F 3 "~" H 15350 9600 50  0001 C CNN
	1    15100 9500
	-1   0    0    -1  
$EndComp
$Comp
L power:GND #PWR09
U 1 1
P 15300 4500
F 0 "#PWR09" H 15300 4250 50  0001 C CNN
F 1 "GND" H 15300 4350 50  0000 C CNN
F 2 "" H 15300 4500 50  0001 C CNN
F 3 "" H 15300 4500 50  0001 C CNN
	1    15300 4500
	1    0    0    -1  
$EndComp
$Comp
L Akiyuki_Connector:THONKICONN J1
U 1 1
P 15100 4400
F 0 "J1" H 14812 4468 50  0000 R CNN
F 1 "OUT 1" H 14812 4377 50  0000 R CNN
F 2 "Kicad_Akiyuki_Footprint:THONKICONN" H 15350 4500 50  0001 C CNN
F 3 "~" H 15350 4500 50  0001 C CNN
	1    15100 4400
	-1   0    0    -1  
$EndComp
$Comp
L Connector:Conn_01x02_Male J9
U 1 1
P 13300 1200
F 0 "J9" H 13408 1381 50  0000 C CNN
F 1 "JP 5" H 13408 1290 50  0000 C CNN
F 2 "Jumper:SolderJumper-2_P1.3mm_Open_RoundedPad1.0x1.5mm" H 13300 1200 50  0001 C CNN
F 3 "~" H 13300 1200 50  0001 C CNN
	1    13300 1200
	1    0    0    -1  
$EndComp
$Comp
L Connector:Conn_01x02_Male J10
U 1 1
P 13650 1200
F 0 "J10" H 13758 1381 50  0000 C CNN
F 1 "JP 12" H 13758 1290 50  0000 C CNN
F 2 "Jumper:SolderJumper-2_P1.3mm_Open_RoundedPad1.0x1.5mm" H 13650 1200 50  0001 C CNN
F 3 "~" H 13650 1200 50  0001 C CNN
	1    13650 1200
	1    0    0    -1  
$EndComp
$Comp
L Regulator_Linear:L7805 U1
U 1 1
P 12750 2200
F 0 "U1" H 12750 2442 50  0000 C CNN
F 1 "L7805" H 12750 2351 50  0000 C CNN
F 2 "Package_TO_SOT_THT:TO-220-3_Vertical" H 12775 2050 50  0001 L CIN
F 3 "http://www.st.com/content/ccc/resource/technical/document/datasheet/41/4f/b3/b0/12/d4/47/88/CD00000444.pdf/files/CD00000444.pdf/jcr:content/translations/en.CD00000444.pdf" H 12750 2150 50  0001 C CNN
	1    12750 2200
	1    0    0    -1  
$EndComp
$Comp
L Device:Ferrite_Bead FB2
U 1 1
P 11750 2200
F 0 "FB2" V 11476 2200 50  0000 C CNN
F 1 "FERRITE" V 11567 2200 50  0000 C CNN
F 2 "Inductor_SMD:L_0603_1608Metric" V 11680 2200 50  0001 C CNN
F 3 "~" H 11750 2200 50  0001 C CNN
	1    11750 2200
	0    1    1    0   
$EndComp
$Comp
L Device:C C2
U 1 1
P 13200 1950
F 0 "C2" V 12948 1950 50  0000 C CNN
F 1 "100nF" V 13039 1950 50  0000 C CNN
F 2 "Capacitor_SMD:C_0805_2012Metric" H 13238 1800 50  0001 C CNN
F 3 "~" H 13200 1950 50  0001 C CNN
	1    13200 1950
	1    0    0    -1  
$EndComp
$Comp
L Device:D_ALT D5
U 1 1
P 12050 2200
F 0 "D5" H 12050 1984 50  0000 C CNN
F 1 "1N4007" H 12050 2075 50  0000 C CNN
F 2 "Diode_SMD:D_1206_3216Metric_Castellated" H 12050 2200 50  0001 C CNN
F 3 "~" H 12050 2200 50  0001 C CNN
	1    12050 2200
	-1   0    0    1   
$EndComp
Wire Wire Line
	11500 1500 11500 2200
Wire Wire Line
	11500 2200 11600 2200
Wire Wire Line
	13050 2200 13200 2200
Wire Wire Line
	13200 2200 13200 2100
Wire Wire Line
	13200 1800 13200 1700
$Comp
L power:GND #PWR0101
U 1 1
P 12750 2500
F 0 "#PWR0101" H 12750 2250 50  0001 C CNN
F 1 "GND" H 12750 2350 50  0000 C CNN
F 2 "" H 12750 2500 50  0001 C CNN
F 3 "" H 12750 2500 50  0001 C CNN
	1    12750 2500
	1    0    0    -1  
$EndComp
$Comp
L Device:C C1
U 1 1
P 12450 1950
F 0 "C1" V 12198 1950 50  0000 C CNN
F 1 "1uF" V 12289 1950 50  0000 C CNN
F 2 "Capacitor_SMD:C_0805_2012Metric" H 12488 1800 50  0001 C CNN
F 3 "~" H 12450 1950 50  0001 C CNN
	1    12450 1950
	1    0    0    -1  
$EndComp
Wire Wire Line
	12200 2200 12450 2200
Wire Wire Line
	12450 2200 12450 2100
Connection ~ 12450 2200
Wire Wire Line
	12450 1800 12450 1700
Connection ~ 12450 1700
Wire Wire Line
	10900 1800 11400 1800
Wire Wire Line
	10900 1600 11400 1600
Wire Wire Line
	13200 2200 13850 2200
Wire Wire Line
	13850 2200 13850 1300
Connection ~ 13200 2200
Wire Wire Line
	13500 1300 13500 1400
Wire Wire Line
	13500 1200 13600 1200
Wire Wire Line
	13600 1200 13600 900 
Wire Wire Line
	13850 1200 13600 1200
Connection ~ 13600 1200
$Comp
L Connector_Generic:Conn_02x08_Odd_Even J6
U 1 1
P 11200 1600
F 0 "J6" H 11250 975 50  0000 C CNN
F 1 "POWER CONN" H 11250 1066 50  0000 C CNN
F 2 "Connector_IDC:IDC-Header_2x08_P2.54mm_Vertical" H 11200 1600 50  0001 C CNN
F 3 "~" H 11200 1600 50  0001 C CNN
	1    11200 1600
	-1   0    0    1   
$EndComp
Wire Wire Line
	10900 1600 10900 1700
Wire Wire Line
	11400 1500 11500 1500
Connection ~ 10900 1600
Connection ~ 11400 1600
Connection ~ 11400 1800
Wire Wire Line
	10900 1400 11400 1400
Connection ~ 11400 1400
Wire Wire Line
	11400 1400 11600 1400
Wire Wire Line
	10900 1800 10900 1700
Connection ~ 10900 1800
Connection ~ 10900 1700
Wire Wire Line
	10900 1700 11400 1700
Wire Wire Line
	10900 1500 11400 1500
Connection ~ 11400 1500
$Comp
L power:GND #PWR044
U 1 1
P 5900 10100
F 0 "#PWR044" H 5900 9850 50  0001 C CNN
F 1 "GND" H 5900 9950 50  0000 C CNN
F 2 "" H 5900 10100 50  0001 C CNN
F 3 "" H 5900 10100 50  0001 C CNN
	1    5900 10100
	1    0    0    -1  
$EndComp
$Comp
L power:+5V #PWR042
U 1 1
P 5900 8000
F 0 "#PWR042" H 5900 7850 50  0001 C CNN
F 1 "+5V" H 5915 8173 50  0000 C CNN
F 2 "" H 5900 8000 50  0001 C CNN
F 3 "" H 5900 8000 50  0001 C CNN
	1    5900 8000
	1    0    0    -1  
$EndComp
$Comp
L Driver_LED:MAX7219 U2
U 1 1
P 5900 9100
F 0 "U2" H 5400 9200 50  0000 C CNN
F 1 "MAX7219" H 5400 9100 50  0000 C CNN
F 2 "Package_SO:SOP-24_7.5x15.4mm_P1.27mm" H 5850 9150 50  0001 C CNN
F 3 "https://datasheets.maximintegrated.com/en/ds/MAX7219-MAX7221.pdf" H 5950 8950 50  0001 C CNN
	1    5900 9100
	-1   0    0    -1  
$EndComp
$Comp
L power:GND #PWR043
U 1 1
P 7000 8400
F 0 "#PWR043" H 7000 8150 50  0001 C CNN
F 1 "GND" H 7000 8250 50  0000 C CNN
F 2 "" H 7000 8400 50  0001 C CNN
F 3 "" H 7000 8400 50  0001 C CNN
	1    7000 8400
	1    0    0    -1  
$EndComp
$Comp
L Device:R R28
U 1 1
P 6450 8150
F 0 "R28" V 6350 8150 50  0000 C CNN
F 1 "470K" V 6450 8150 50  0000 C CNN
F 2 "Resistor_SMD:R_0805_2012Metric" V 6380 8150 50  0001 C CNN
F 3 "~" H 6450 8150 50  0001 C CNN
	1    6450 8150
	1    0    0    -1  
$EndComp
$Comp
L Device:C C6
U 1 1
P 6850 8150
F 0 "C6" V 6598 8150 50  0000 C CNN
F 1 "100nF" V 6689 8150 50  0000 C CNN
F 2 "Capacitor_SMD:C_0805_2012Metric" H 6888 8000 50  0001 C CNN
F 3 "~" H 6850 8150 50  0001 C CNN
	1    6850 8150
	1    0    0    -1  
$EndComp
$Comp
L Device:CP1 C7
U 1 1
P 7150 8150
F 0 "C7" V 7300 8100 50  0000 L CNN
F 1 "10uF" V 7400 8050 50  0000 L CNN
F 2 "Capacitor_SMD:CP_Elec_5x4.5" H 7150 8150 50  0001 C CNN
F 3 "~" H 7150 8150 50  0001 C CNN
	1    7150 8150
	1    0    0    -1  
$EndComp
Wire Wire Line
	7150 8300 7000 8300
Wire Wire Line
	6450 8300 6300 8300
Wire Wire Line
	5900 8000 6450 8000
Wire Wire Line
	5900 8000 5900 8100
Connection ~ 5900 8000
Wire Wire Line
	7000 8300 7000 8400
Connection ~ 7000 8300
Connection ~ 6850 8000
Wire Wire Line
	6850 8000 7150 8000
Wire Wire Line
	6850 8300 7000 8300
Connection ~ 6450 8000
Wire Wire Line
	6450 8000 6850 8000
$Comp
L Connector:Conn_01x08_Female J8
U 1 1
P 4000 9750
F 0 "J8" H 3892 10235 50  0000 C CNN
F 1 "DISP CONN 2" H 3892 10144 50  0000 C CNN
F 2 "Connector_PinSocket_2.54mm:PinSocket_1x08_P2.54mm_Vertical" H 4000 9750 50  0001 C CNN
F 3 "~" H 4000 9750 50  0001 C CNN
	1    4000 9750
	-1   0    0    -1  
$EndComp
$Comp
L Connector:Conn_01x08_Female J11
U 1 1
P 4000 8650
F 0 "J11" H 3892 9135 50  0000 C CNN
F 1 "DISP CONN 1" H 3892 9044 50  0000 C CNN
F 2 "Connector_PinSocket_2.54mm:PinSocket_1x08_P2.54mm_Vertical" H 4000 8650 50  0001 C CNN
F 3 "~" H 4000 8650 50  0001 C CNN
	1    4000 8650
	-1   0    0    -1  
$EndComp
$Comp
L Device:C C8
U 1 1
P 12650 1550
F 0 "C8" V 12398 1550 50  0000 C CNN
F 1 "1uF" V 12489 1550 50  0000 C CNN
F 2 "Capacitor_SMD:C_0805_2012Metric" H 12688 1400 50  0001 C CNN
F 3 "~" H 12650 1550 50  0001 C CNN
	1    12650 1550
	1    0    0    -1  
$EndComp
Wire Wire Line
	12450 1700 12650 1700
Connection ~ 12200 1400
Wire Wire Line
	12200 1400 12650 1400
Connection ~ 12200 1700
Wire Wire Line
	12200 1700 12450 1700
Connection ~ 12650 1400
Wire Wire Line
	12650 1400 13200 1400
Connection ~ 12650 1700
Wire Wire Line
	12650 1700 13200 1700
Wire Wire Line
	11400 1700 12200 1700
Wire Wire Line
	11900 1400 12200 1400
Text Notes 12250 900  0    50   ~ 0
options for power from +5V bus\nor from +12V bus via regulator
Wire Wire Line
	9600 4550 10350 4550
Wire Wire Line
	10350 4550 10350 3950
Wire Wire Line
	9600 4650 13050 4650
Wire Wire Line
	13050 4650 13050 5650
Wire Wire Line
	13050 5650 13500 5650
Wire Wire Line
	12350 4750 12350 7350
Wire Wire Line
	12350 7350 13500 7350
Wire Wire Line
	9600 4750 12350 4750
Wire Wire Line
	11800 4850 11800 9050
Wire Wire Line
	11800 9050 13500 9050
Wire Wire Line
	9600 4850 11800 4850
Wire Wire Line
	10150 4450 9600 4450
Wire Wire Line
	4850 7350 10150 7350
Connection ~ 5250 1350
Wire Wire Line
	9600 4950 11000 4950
Wire Wire Line
	7500 9700 7500 4950
Wire Wire Line
	7500 4950 8600 4950
Wire Wire Line
	6300 9700 7500 9700
Wire Wire Line
	8600 5050 7600 5050
Wire Wire Line
	7600 5050 7600 9800
Wire Wire Line
	7600 9800 6300 9800
Wire Wire Line
	6300 9900 7700 9900
Wire Wire Line
	7700 9900 7700 5150
Wire Wire Line
	7700 5150 8600 5150
Wire Wire Line
	4400 6850 4400 7350
Connection ~ 4400 6850
Wire Wire Line
	10150 4450 10150 7350
$Comp
L Device:CP1 C4
U 1 1
P 11000 8800
F 0 "C4" H 11115 8846 50  0000 L CNN
F 1 "10uF" H 11115 8755 50  0000 L CNN
F 2 "Capacitor_SMD:CP_Elec_5x4.5" H 11000 8800 50  0001 C CNN
F 3 "~" H 11000 8800 50  0001 C CNN
	1    11000 8800
	1    0    0    -1  
$EndComp
Connection ~ 11000 8650
Wire Wire Line
	11000 4950 11000 8650
Wire Wire Line
	10350 3950 13500 3950
Wire Wire Line
	5950 2650 6500 2650
Wire Wire Line
	8600 4250 6400 4250
Wire Wire Line
	6400 3800 6400 4250
Wire Wire Line
	3050 3800 6400 3800
Wire Wire Line
	8600 4150 6500 4150
Wire Wire Line
	6500 4150 6500 2650
Wire Wire Line
	6600 1350 6600 4050
Wire Wire Line
	6600 4050 8600 4050
Wire Wire Line
	5250 1350 6600 1350
Wire Wire Line
	5500 9500 4650 9500
Wire Wire Line
	4650 9500 4650 8350
Wire Wire Line
	4650 8350 4200 8350
Wire Wire Line
	4200 8450 4800 8450
Wire Wire Line
	4800 8450 4800 9700
Wire Wire Line
	4800 9700 5500 9700
Wire Wire Line
	5500 9300 4500 9300
Wire Wire Line
	4500 9300 4500 9050
Wire Wire Line
	4500 9050 4200 9050
Wire Wire Line
	5500 9400 4550 9400
Wire Wire Line
	4550 9400 4550 9750
Wire Wire Line
	4550 9750 4200 9750
Wire Wire Line
	4200 8750 5050 8750
Wire Wire Line
	5050 8750 5050 9800
Wire Wire Line
	5050 9800 5500 9800
Wire Wire Line
	5500 9600 4950 9600
Wire Wire Line
	4950 9600 4950 8950
Wire Wire Line
	4950 8950 4200 8950
Wire Wire Line
	5500 9200 5350 9200
Wire Wire Line
	5350 9200 5350 9950
Wire Wire Line
	5350 9950 4200 9950
Wire Wire Line
	5500 8300 5000 8300
Wire Wire Line
	5000 8300 5000 8550
Wire Wire Line
	5000 8550 4200 8550
Wire Wire Line
	5500 8800 5200 8800
Wire Wire Line
	5200 8800 5200 10050
Wire Wire Line
	5200 10050 4200 10050
Wire Wire Line
	5500 8400 5200 8400
Wire Wire Line
	5200 8400 5200 8650
Wire Wire Line
	5200 8650 4200 8650
Wire Wire Line
	5500 8900 5300 8900
Wire Wire Line
	5300 8900 5300 10150
Wire Wire Line
	5300 10150 4200 10150
Wire Wire Line
	5500 8500 5150 8500
Wire Wire Line
	5150 8500 5150 9550
Wire Wire Line
	5150 9550 4200 9550
Wire Wire Line
	5500 8700 5250 8700
Wire Wire Line
	5250 8700 5250 9650
Wire Wire Line
	5250 9650 4200 9650
Wire Wire Line
	5500 9000 4700 9000
Wire Wire Line
	4700 9000 4700 9850
Wire Wire Line
	4700 9850 4200 9850
Wire Wire Line
	5500 8600 4400 8600
Wire Wire Line
	4400 8600 4400 8850
Wire Wire Line
	4400 8850 4200 8850
Wire Wire Line
	5500 9100 4450 9100
Wire Wire Line
	4450 9100 4450 9450
Wire Wire Line
	4450 9450 4200 9450
$EndSCHEMATC
